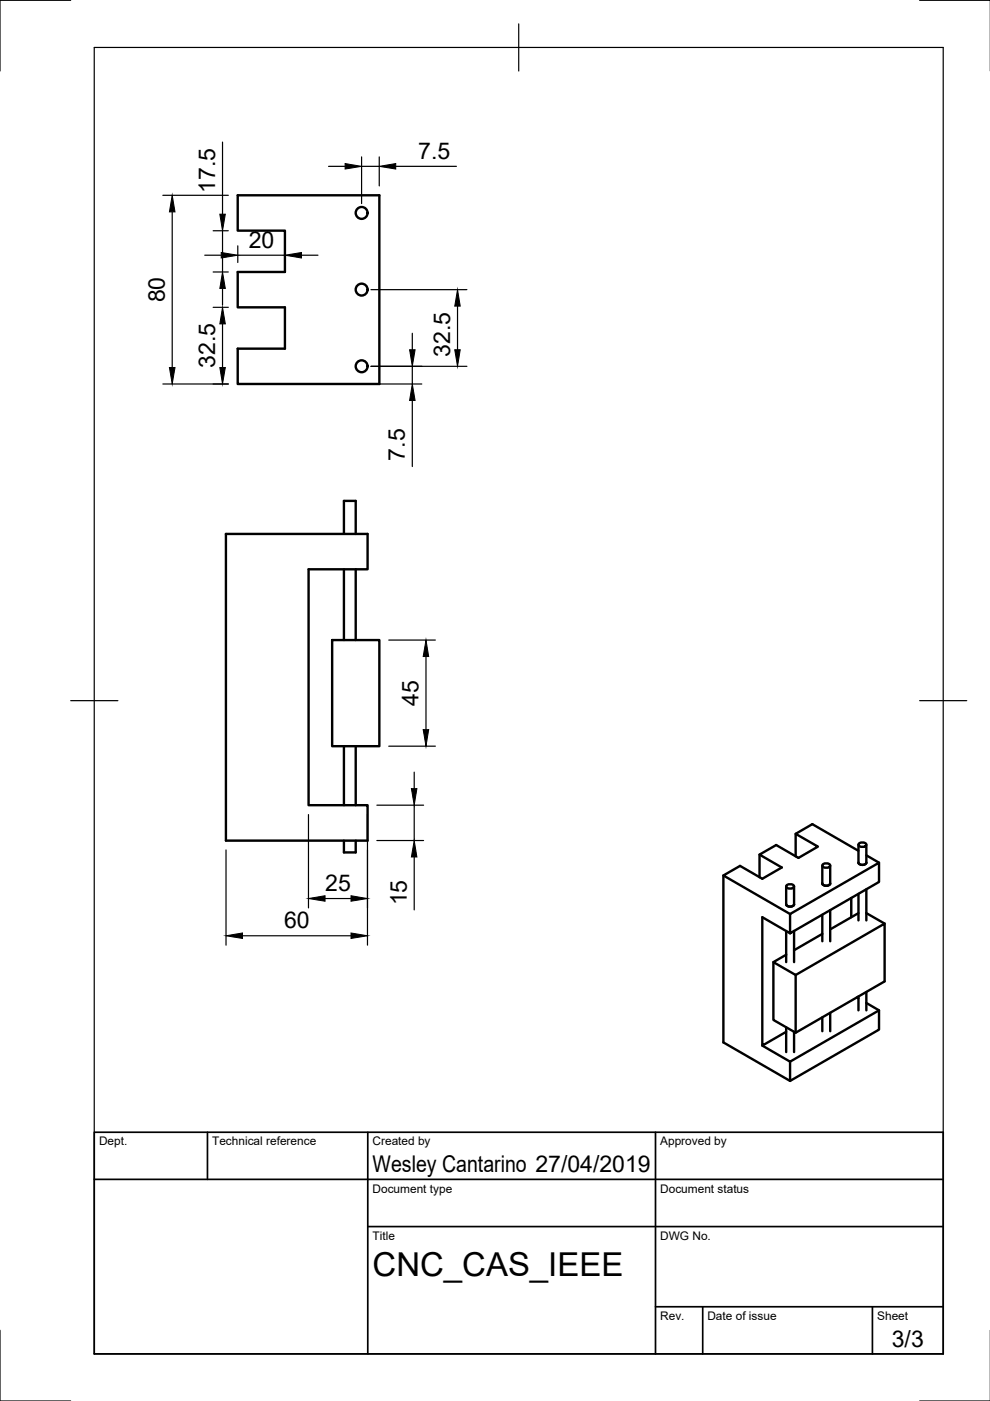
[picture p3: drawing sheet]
<svg xmlns="http://www.w3.org/2000/svg" width="210mm" height="297mm" viewBox="0 0 210 297" stroke-linecap="round" stroke-linejoin="round" font-family="sans-serif">
<!-- layer: Visible -->
<g fill="none" stroke="#000" stroke-width=".51">
<path d="M50.4 41.4h30v40h-30v-7.5h10v-8.7h-10v-7.5h10v-8.8h-10zM47.9 113.2h30v7.5h-12.5v50h12.5v7.5h-30zM72.9 113.2v-7h2.5v7M70.4 135.7h10v22.5h-10zM72.9 120.7v15M75.4 120.7v15M72.9 158.2v12.5M75.4 158.2v12.5M72.9 178.2v2.5h2.5v-2.5M168.7 176.8l3.5-2.1 9.8 5.7M182 179.1v3.8a.97 .97 0 0 0 1.7 0v-3.8M182.1 178.9l.7-.3a.6 .6 0 0 1 .8 .7l-.8 .3a.6 .6 0 0 1-.7-.7z"/>
<path d="M153.4 185.6v35.4l14.1 8.2M161 181.2v4.8M166.7 191.7a.97 .97 0 0 0 1.7 0M166.7 187.9v3.9M166.7 197.4v6.6M166.7 187.8l.8-.3a.6 .6 0 0 1 .8 .6l-.8 .3a.6 .6 0 0 1-.8-.6zM167.5 197.9l18.9-10.9v-4.1l-18.9 10.9v4.1l-5.9-3.4v27.2l5.1-2.9M168.4 187.9v3.9M168.4 197.4v6.6M168.7 181.6v-4.8l4.7 2.7-4.1 2.4-4.7-2.7-3.6 2 4.8 2.7-4.2 2.4-4.7-2.7-3.5 2 14.1 8.2M174.3 183.5v3.8a.97 .97 0 0 0 1.7 0v-3.8M174.3 198l-5.9 3.5"/>
<path d="M174.3 193.9v5.7M174.4 183.3l.8-.3a.6 .6 0 0 1 .8 .7l-.8 .3a.6 .6 0 0 1-.8-.7zM176 193v6.6M180.5 190.4v4.1M182 193.6l-6 3.4M182 189.5v5.6M183.7 193.6l3.9 2.2M183.7 188.5v6.6M183.7 181.3l2.7 1.6M166.7 202.4l-2.7 1.6 4.7 2.7 18.9-10.9v12.3l-18.9 10.9-4.7-2.8v-12.2M166.7 217.8v5.3M168.4 218.8v4.3"/>
<path d="M168.7 206.7v12.3M174.3 215.7v2.9M176 214.7v3.9M181.7 211.5l.3 .2M182 211.3v2.9M183.7 212.6l2.7 1.6v4.1l-18.9 10.9v-4.1M183.7 210.3v3.9M186.4 214.2l-18.9 10.9-5.9-3.4"/>
<circle cx="76.7" cy="45.1" r="1.26"/>
<circle cx="76.7" cy="61.4" r="1.26"/>
<circle cx="76.7" cy="77.7" r="1.26"/>
</g>
<!-- layer: Border -->
<path d="M15 .1h-15v15M20 10.1h180v276.9h-180zM110 5.1v10M195 .1h15M15 148.6h10M195 148.6h10M0 282.1v14.9h15M195 297h15" fill="none" stroke="#000" stroke-width=".25"/>
<!-- layer: TitleBlock -->
<path d="M20 240.1h180v46.9h-180zM20 250h180M44 240.1v9.9M78 240.1v46.9M139 240.1v46.9M78 260.1h122M139 277.1h61M149 277.1v9.9M185 277.1v9.9" fill="none" stroke="#000" stroke-width=".36"/>
<!-- layer: Dimensions -->
<g fill="none" stroke="#000" stroke-width=".25">
<path d="M47.2 30.1v15.3M69.7 35.3h3.5M76.7 33.3v9.9M76.7 35.3h3.7M80.4 33.3v6.1M83.9 35.3h12.9M34.5 41.4h13.9M36.5 44.9v33M43.4 54.1h3.5M45.2 57.7h3.2M45.2 48.9h3.2M47.2 48.9v8.8"/>
<path d="M50.4 52.1v3.6M50.4 54.1h10M60.4 52.1v3.6M63.9 54.1h3.5M45.2 65.2h3.2M47.2 61.2v3.5M47.2 68.7v9.2M78.7 77.7h20.3M78.7 61.4h20.3M87.4 70.7v3.5M87.4 77.7v3.7M97 64.9v9.3"/>
<path d="M34.5 81.4h13.9M78.6 81.4h10.8M87.4 84.9v14M82.4 135.7h9.9M90.3 139.2v15.5M82.4 158.2h9.9M65.4 172.7v19.8M77.9 172.7v27.7M79.9 178.2h9.9M79.9 170.7h9.9M87.8 163.7v3.5M87.8 170.7v7.5"/>
<path d="M47.9 180.2v20.2M51.4 198.4h23M68.9 190.5h5.5M87.8 181.7v11.2"/>
</g>
<g fill="#000" stroke="#000" stroke-width=".21">
<path d="M73.2 34.7l3.5 .6-3.5 .5zM80.4 35.3l3.5-.6v1.1zM36.5 41.4l.6 3.5h-1.2zM46.6 45.4h1.2l-.6 3.5zM46.9 53.5l3.5 .6-3.5 .6zM60.4 54.1l3.5-.6v1.2zM35.9 77.9h1.2l-.6 3.5zM46.6 77.9h1.2l-.6 3.5zM47.2 65.2l.6 3.5h-1.2zM47.2 57.7l.6 3.5h-1.2zM86.8 74.2h1.2l-.6 3.5zM96.4 74.2h1.2l-.6 3.5z"/>
<path d="M97 61.4l.6 3.5h-1.2zM87.4 81.4l.6 3.5h-1.2zM90.3 135.7l.6 3.5h-1.2zM89.7 154.7h1.2l-.6 3.5zM87.2 167.2h1.2l-.6 3.5zM47.9 198.4l3.5-.6v1.2zM65.4 190.5l3.5-.6v1.2zM74.4 189.9l3.5 .6-3.5 .6zM74.4 197.8l3.5 .6-3.5 .6zM87.8 178.2l.6 3.5h-1.2z"/>
</g>
<text font-size="7" x="79" y="270.6">CNC_CAS_IEEE</text>
<g font-size="4.9">
<text x="88.7" y="33.7">7.5</text>
<text x="45.6" y="40.9" transform="rotate(-90 45.6 40.9)">17.5</text>
<text x="52.7" y="52.6">20</text>
<text x="34.9" y="64.1" transform="rotate(-90 34.9 64.1)">80</text>
<text x="95.4" y="75.7" transform="rotate(-90 95.4 75.7)">32.5</text>
<text x="45.6" y="78" transform="rotate(-90 45.6 78)">32.5</text>
<text x="85.9" y="97.6" transform="rotate(-90 85.9 97.6)">7.5</text>
<text x="88.8" y="149.6" transform="rotate(-90 88.8 149.6)">45</text>
<text x="69" y="188.9">25</text>
<text x="86.3" y="191.9" transform="rotate(-90 86.3 191.9)">15</text>
<text x="60.2" y="196.8">60</text>
<text x="79" y="248.5">Wesley Cantarino 27/04/2019</text>
<text x="189.1" y="285.7">3/3</text>
</g>
<g font-size="2.5">
<text x="21" y="242.9">Dept.</text>
<text x="45" y="242.9">Technical reference</text>
<text x="79" y="242.9">Created by</text>
<text x="140" y="242.9">Approved by</text>
<text x="79" y="252.8">Document type</text>
<text x="140" y="252.8">Document status</text>
<text x="79" y="262.9">Title</text>
<text x="140" y="262.9">DWG No.</text>
<text x="140" y="279.9">Rev.</text>
<text x="150" y="279.9">Date of issue</text>
<text x="186" y="279.9">Sheet</text>
</g>
</svg>
